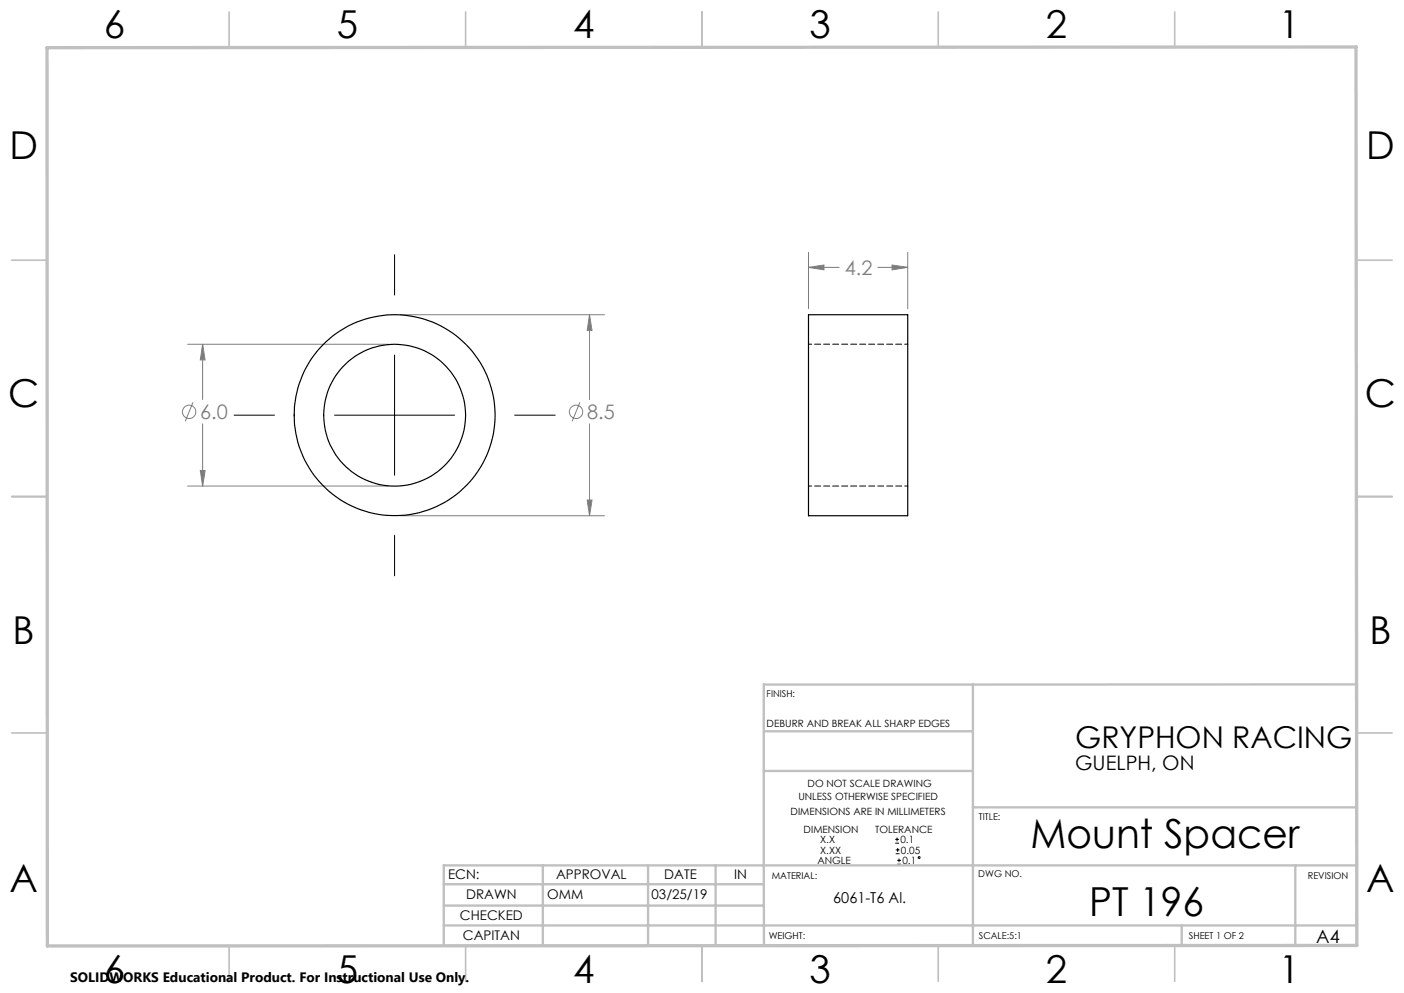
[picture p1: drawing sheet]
<svg xmlns="http://www.w3.org/2000/svg" width="297mm" height="210mm" viewBox="0 0 297 210" stroke-linecap="round" stroke-linejoin="round" font-family="sans-serif">
<g fill="none" stroke="#808080" stroke-width=".21">
<path d="M171 56.5l3.3-.5v1.1zM171 53.4v11.9M171 56.5h6.5M185.7 56.5h6.3M188.7 56l3.3 .5-3.3 .6zM192 53.4v11.9M39.7 72.8h42.5M42.9 72.8l.5 3.3h-1zM42.9 72.8v11.7M84.7 66.6h43.2M124.7 66.6l.5 3.3h-1zM124.7 66.6v17.9"/>
<path d="M40.8 85.1l-1.6 4M42.4 99.5h1l-.5 3.3zM42.9 89.6v13.2M122.7 85.1l-1.7 4M124.7 89.6v19.5M39.7 102.8h42.5M84.7 109.1h43.2M124.2 105.8h1l-.5 3.3z"/>
<circle cx="40" cy="87.1" r="1.41"/>
<circle cx="121.9" cy="87.1" r="1.41"/>
</g>
<g fill="none" stroke="#000" stroke-width=".21">
<path d="M83.5 53.9v8.5M83.5 75.1v25.4M49.5 87.8h8.6M70.8 87.8h25.4M108.9 87.8h8.5M83.5 113.2v8.6M189.4 178.3h.8M189.4 177.5h.8M189.5 179.7h.8M189.8 177.1v.8M189.9 179.3v.9M189.5 180.5h.8"/>
<path d="M189.8 182.8h.8M189.8 182h.8M190.2 181.6v.7"/>
<circle cx="194.4" cy="181.3" r=".19"/>
</g>
<g fill="none" stroke="#c0c0c0" stroke-width=".35">
<path d="M48.5 2.5v7.5M98.5 2.5v7.5M148.5 2.5v7.5M198.5 2.5v7.5M248.5 2.5v7.5M2.5 55h7.5M287 55h7.5M2.5 105h7.5M287 105h7.5M2.5 155h7.5M287 155h7.5M48.5 200v7.5"/>
<path d="M98.5 200v7.5M148.5 200v7.5M198.5 200v7.5M248.5 200v7.5"/>
</g>
<g fill="none" stroke="#c0c0c0" stroke-width=".5">
<path d="M161.6 154.6h44.2M205.8 144.8v55.2M287 144.7l-125.4 .1v55.2M161.6 163h44.2M205.8 170.7h81.2M93.9 195.7h193.1M93.9 191.5h67.7M93.9 187h67.7M114.8 183v17M137.1 183v17M151.4 183v17M250 195.8v4.2"/>
<path d="M274 183v16.9M287 183h-193.1v17"/>
</g>
<path d="M9.9 10.1l276.9-.2 .2 190-277 .2z" fill="none" stroke="#c0c0c0" stroke-width=".7"/>
<path d="M124.7 66.6l.5 3.3h-1zM124.2 105.8h1l-.5 3.3zM42.9 72.8l.5 3.3h-1zM42.4 99.5h1l-.5 3.3zM188.7 56l3.3 .5-3.3 .6zM171 56.5l3.3-.5v1.1z" fill="#808080"/>
<g fill="none" stroke="#000" stroke-width=".25">
<path d="M171 66.6h21v42.5h-21z"/>
<circle cx="83.5" cy="87.8" r="15"/>
<circle cx="83.5" cy="87.8" r="21.3"/>
</g>
<path d="M192 72.8h-21M171 102.8h21" fill="none" stroke="#000" stroke-width=".21" stroke-dasharray="1.3 .6" stroke-dashoffset=".6"/>
<g font-size="8.5">
<text x="218" y="179.3">Mount Spacer</text>
<text x="230.4" y="193.8">PT 196</text>
</g>
<g font-size="8.1">
<text x="22" y="8">6</text>
<text x="71.2" y="8">5</text>
<text x="121.2" y="8">4</text>
<text x="171.3" y="8">3</text>
<text x="221.3" y="8">2</text>
<text x="270.5" y="8">1</text>
<text x="2" y="33.6">D</text>
<text x="289" y="33.6">D</text>
<text x="1.7" y="86.1">C</text>
<text x="288.7" y="86.1">C</text>
<text x="2.7" y="136.1">B</text>
<text x="289.7" y="136.1">B</text>
<text x="2" y="188.6">A</text>
<text x="289" y="188.6">A</text>
<text x="22" y="208">6</text>
<text x="71.2" y="208">5</text>
<text x="121.2" y="208">4</text>
<text x="171.3" y="208">3</text>
<text x="221.3" y="208">2</text>
<text x="270.5" y="208">1</text>
</g>
<text font-size="6.3" x="227.4" y="158.2">GRYPHON RACING</text>
<g font-size="4.2" fill="#808080">
<text x="178.7" y="58.1">4.2</text>
<text x="42.4" y="88.6">6.0</text>
<text x="124.2" y="88.6">8.5</text>
</g>
<text font-size="4.2" x="227.4" y="162.8">GUELPH, ON</text>
<text font-size="3.9" x="278.4" y="199.3">A4</text>
<text font-size="3.2" x="176.3" y="190.9">6061-T6 Al.</text>
<text font-size="2.9" x="14.9" y="207.6">SOLIDWORKS Educational Product. For Instructional Use Only.</text>
<g font-size="2.8">
<text x="94.8" y="185.9">ECN:</text>
<text x="117.6" y="185.9">APPROVAL</text>
<text x="140.5" y="185.9">DATE</text>
<text x="155.3" y="185.9">IN</text>
<text x="98.6" y="190.2">DRAWN</text>
<text x="115.8" y="190.2">OMM</text>
<text x="137.8" y="190.2">03/25/19</text>
<text x="97.3" y="194.5">CHECKED</text>
<text x="97.9" y="198.9">CAPITAN</text>
</g>
<g font-size="2.1">
<text x="162.2" y="153.7">DEBURR AND BREAK ALL SHARP EDGES</text>
<text x="170.8" y="166.4">DO NOT SCALE DRAWING</text>
<text x="167.2" y="172.4">DIMENSIONS ARE IN MILLIMETERS</text>
<text x="168.9" y="169.2">UNLESS OTHERWISE SPECIFIED</text>
<text x="170" y="176.1">DIMENSION</text>
<text x="173.5" y="178.3">X.X</text>
<text x="185.2" y="176.1">TOLERANCE</text>
<text x="190.5" y="178.3">0.1</text>
<text x="172.9" y="182.7">ANGLE</text>
<text x="173.5" y="180.5">X.XX</text>
<text x="190.6" y="180.5">0.05</text>
<text x="190.9" y="182.7">0.1</text>
</g>
<g font-size="2">
<text x="162.2" y="147.5">FINISH:</text>
<text x="207.1" y="173.3">TITLE:</text>
<text x="163.3" y="185.9">MATERIAL:</text>
<text x="207" y="185.5">DWG NO.</text>
<text x="276.7" y="185.9">REVISION</text>
<text x="162.6" y="198.5">WEIGHT:</text>
<text x="207.1" y="198.6">SCALE:5:1</text>
<text x="251.5" y="198.6">SHEET 1 OF 2</text>
</g>
</svg>
